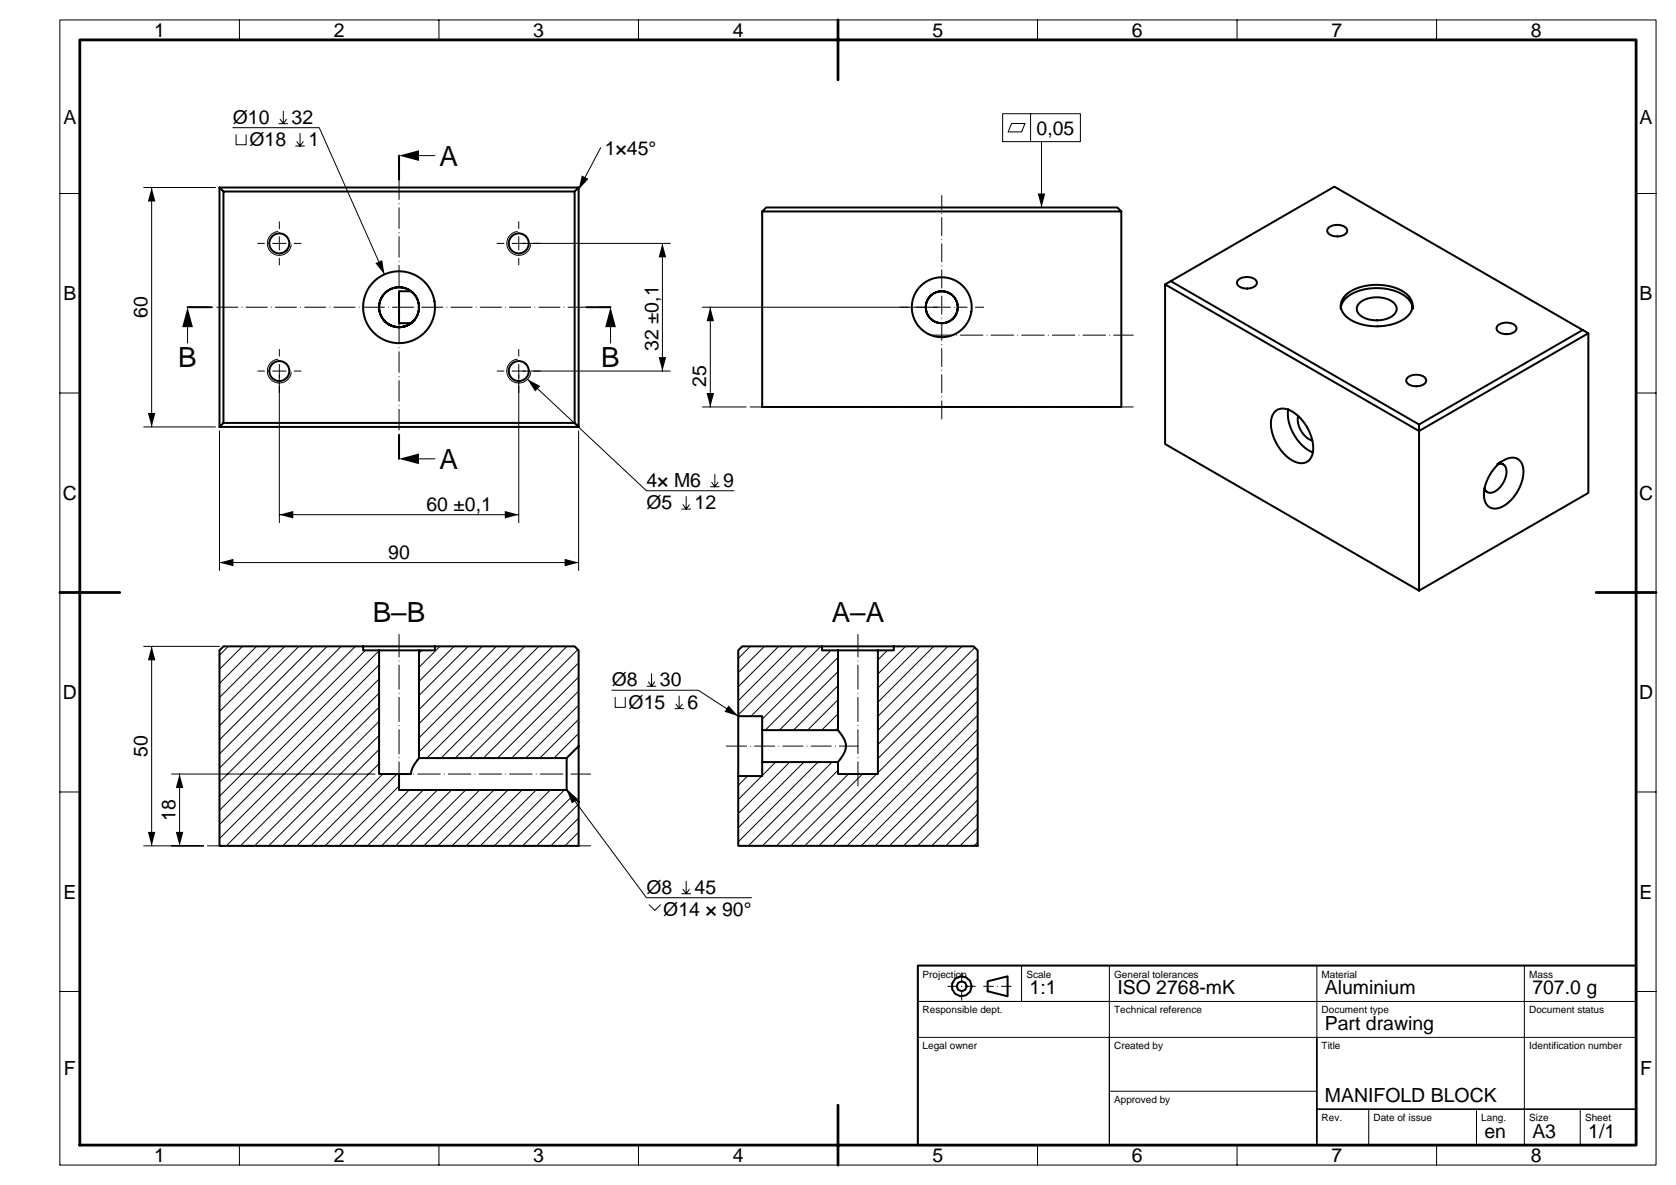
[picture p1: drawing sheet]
<svg xmlns="http://www.w3.org/2000/svg" width="420mm" height="297mm" viewBox="0 0 420 297" stroke-linecap="round" stroke-linejoin="round" font-family="sans-serif">
<g fill="#000">
<path d="M100 39l5-1.3v2.6zM38 47l.9 3.5h-1.8zM145.8 44l1.7 .8-2.5 2.7zM260.1 48.5h1.8l-.9 3.5zM47 77l1.3 5h-2.6zM94.1 66l1.7-.8 .5 3.6zM153 77l1.3 5h-2.6zM166 61l.9 3.5h-1.8zM178 77l.9 3.5h-1.8zM132.2 95.1l3.2 1.7-1.3 1.3zM165.1 89.5h1.8l-.9 3.5zM37.1 103.5h1.8l-.9 3.5z"/>
<path d="M100 115l5-1.3v2.6zM177.1 98.5h1.8l-.9 3.5zM70 129l3.5-.9v1.8zM126.5 128.1l3.5 .9-3.5 .9zM55 141l3.5-.9v1.8zM141.5 140.1l3.5 .9-3.5 .9zM38 162l.9 3.5h-1.8zM182.6 176.8l2.4 2.7-3.4-1.1zM45 194l.9 3.5h-1.8zM142 198l2.8 2.3-1.5 1.1zM37.1 208.5h1.8l-.9 3.5zM44.1 208.5h1.8l-.9 3.5z"/>
</g>
<g fill="none" stroke="#000" stroke-width=".25">
<path d="M15 5h400v287h-400zM60 5v5M110 5v5M160 5v5M210 5v5M260 5v5M310 5v5M360 5v5M58.3 32h21.7l16.3 36.8M59.2 33.8v2.5h2.5v-2.5M69.9 31h2.2M71 27.9v3.1l-.8-1.1"/>
<path d="M71.8 29.9l-.8 1.1M74.1 36.6h2.2M75.2 33.5v3.1l-.8-1.1M76 35.5l-.8 1.1M104 39h5M150.5 37l-5.5 10.5M251.3 28.5h19.4v7h-19.4zM253.5 31h3.4l-.9 2h-3.3zM258.3 28.5v7M261 35.5v16.5M15 48.5h5M36 47h18"/>
<path d="M38 47v60M69.6 58a3 3 0 0 0-2.6 3.1 3 3 0 0 0 2.9 2.9 3 3 0 0 0 3.1-2.6M129.6 58a3 3 0 0 0-2.6 3.1 3 3 0 0 0 2.9 2.9 3 3 0 0 0 3.1-2.6M410 48.5h5M131 61h37M166 61v32M176 77h59M178 77v25M15 98.5h5M47 81v5M69.6 90a3 3 0 0 0-2.6 3.1 3 3 0 0 0 2.9 2.9 3 3 0 0 0 3.1-2.6M70 94v37"/>
<path d="M129.6 90a3 3 0 0 0-2.6 3.1 3 3 0 0 0 2.9 2.9 3 3 0 0 0 3.1-2.6M130 94v37M131 93h37M132.2 95.1l29.8 27.9h21.9M153 81v5M410 98.5h5M36 107h18M55 108v35M104 115h5M145 108v35M176 102h11M179.1 118.9v3.1l.8-1.1"/>
<path d="M70 129h60M170.9 127.6h2.2M171.2 126.5l.8 1.1M172 124.5v3.1l.7-1.1M178 122h2.2M178.4 120.9l.7 1.1M15 148.5h5M55 141h90M410 148.5h5M36 162h19M38 162v50M57.2 162l-2.2 2.2"/>
<path d="M60.8 162l-5.8 5.8M64.3 162l-9.3 9.3M67.8 162l-12.8 12.8M71.4 162l-16.4 16.4M74.9 162l-19.9 19.9M78.4 162l-23.4 23.4M82 162l-27 27M85.5 162l-30.5 30.5M89 162l-34 34M91.6 163l-36.6 36.6M95 177.3l-34.7 34.7M95 173.7l-38.3 38.3"/>
<path d="M95 170.2l-40 40M95 166.6l-40 40M95 163.1l-40 40M105.7 163l-.7 .7M110.3 162l-5.3 5.3M113.8 162l-8.8 8.8M117.3 162l-12.3 12.3M120.9 162l-15.9 15.9M124.4 162l-19.4 19.4M127.9 162l-22.9 22.9M131.5 162l-26.5 26.5M135 162l-28 28"/>
<path d="M138.5 162l-28 28M142.1 162l-28 28M144.8 162.8l-27.2 27.2M145 176.7l-13.3 13.3M145 173.2l-16.8 16.8M145 169.7l-20.3 20.3M145 166.1l-23.9 23.9M153.3 173h21.7l10 6.5M154.2 174.8v2.5h2.5v-2.5M162.2 172h2.2M162.5 170.9l.8 1.1M163.3 168.9v3.1l.8-1.1"/>
<path d="M169.1 177.6h2.2M169.4 176.5l.8 1.1M170.2 174.5v3.1l.8-1.1M188 162l-3 3M191.6 162l-6.6 6.6M195.1 162l-10.1 10.1M198.6 162l-13.6 13.6M202.2 162l-17.2 17.2M205.7 162l-17.5 17.5M208.2 163l-17.2 17.2M210 178.9l-4.1 4.1M210 175.4l-7.6 7.6"/>
<path d="M210 171.9l-11.1 11.1M210 168.3l-14.7 14.7M210 164.8l-18.2 18.2M222.4 163l-2.4 2.4M226.9 162l-6.9 6.9M230.5 162l-10.5 10.5M234 162l-14 14M237.5 162l-17.5 17.5M241.1 162l-21.1 21.1M244.3 162.3l-24.3 24.3M245 179.3l-32.7 32.7M245 175.7l-36.3 36.3"/>
<path d="M245 172.2l-39.8 39.8M245 168.7l-25 25M245 165.1l-25 25M15 198.5h5M43 194h51M45 194v18M95 191.4l-20.6 20.6M95 187.9l-24.1 24.1M95 184.3l-27.7 27.7M95 180.8l-31.2 31.2M95.9 194l-18 18M99.5 194l-18 18"/>
<path d="M100 197l-15 15M102.5 198l-14 14M106.1 198l-14 14M109.6 198l-14 14M113.1 198l-14 14M116.7 198l-14 14M120.2 198l-14 14M123.7 198l-14 14M127.3 198l-14 14M130.8 198l-14 14M134.4 198l-14 14M137.9 198l-14 14"/>
<path d="M141.4 198l-14 14M142 198l20 27h26.3M143.5 199.5l-12.5 12.5M145 183.8l-6.2 6.2M145 180.3l-9.7 9.7M187.4 194.5l-2.4 2.4M190.9 194.5l-5.9 5.9M194.4 191l-3.4 3.4M197.9 191l-12.9 12.9M201.5 191l-16.5 16.5M205 191l-20 20M208.5 191l-21 21"/>
<path d="M210 193.1l-18.9 18.9M210 182.5l-.5 .5M212.6 194l-18 18M216.1 194l-18 18M219.7 194l-18 18M245 197l-15 15M245 193.4l-18.6 18.6M245 189.9l-22.1 22.1M245 186.4l-25.6 25.6M245 182.8l-29.2 29.2M410 198.5h5M36 212h15h-8"/>
<path d="M145 208.6l-3.4 3.4M145 205l-7 7M145 201.5l-10.5 10.5M245 211.1l-.9 .9M245 207.6l-4.4 4.4M245 204l-8 8M245 200.5l-11.5 11.5M162.7 226.8l1.4 1.4 1.4-1.4M170.9 224h2.2M171.2 222.9l.8 1.1M172 220.9v3.1l.7-1.1M15 248.5h5"/>
<path d="M256 242v9M278 242v9M330 242v45v-27M382 242v45M410 251v-9h-180v45h180v-36h-180h48v36v-27h132M410 248.5h5M230 260h48M278 273.5h52M330 278h80zM343 278v9M370 278v9M396 278v9"/>
<path d="M60 287v5M110 287v5M160 287v5M210 287v5M260 287v5M310 287v5M360 287v5"/>
</g>
<path d="M237.5 247.2h7M241 250.7v-7M246.5 247.2h7" fill="none" stroke="#000" stroke-width=".25" stroke-dasharray="2.4 1 0 1"/>
<path d="M47 77h106" fill="none" stroke="#000" stroke-width=".25" stroke-dasharray="5.3 1 0 1"/>
<path d="M100 115v-76" fill="none" stroke="#000" stroke-width=".25" stroke-dasharray="5.2 1 0 1"/>
<g fill="none" stroke="#000" stroke-width=".25" stroke-dasharray="1.7 1 0 1">
<path d="M70 61h-5.5M70 61v-5.5M70 61v5.5M70 61h5.5M130 61h-5.5M130 61v-5.5M130 61v5.5M130 61h5.5M70 93h-5.5M70 93v-5.5M70 93v5.5M70 93h5.5"/>
<path d="M130 93h-5.5M130 93v-5.5M130 93v5.5M130 93h5.5"/>
</g>
<path d="M233 84h51M188 102h96M97 194h51M52 212h96" fill="none" stroke="#000" stroke-width=".25" stroke-dasharray="5.6 1 0 1"/>
<path d="M100 197v-38M215 197v-38" fill="none" stroke="#000" stroke-width=".25" stroke-dasharray="6.1 1 0 1"/>
<path d="M182 187h33" fill="none" stroke="#000" stroke-width=".25" stroke-dasharray="5.1 1 0 1"/>
<path d="M236 77h-10.5M236 77h10.5" fill="none" stroke="#000" stroke-width=".25" stroke-dasharray="2.2 1 0 1"/>
<path d="M236 105v-56" fill="none" stroke="#000" stroke-width=".25" stroke-dasharray="4.5 1 0 1"/>
<path d="M100 39v6M47 77h6M153 77h-6M100 115v-6" fill="none" stroke="#000" stroke-width=".5" stroke-dasharray="11.5 2 0 2"/>
<g fill="none" stroke="#000" stroke-width=".5">
<path d="M55 47l1 1h88l1-1M56 48v58M144 48v58M191 53l1-1h88l1 1v49h-90zM191 53h90M332.9 57.1l1.3-.6 1.7-.1 1.3 .6 .3 .5 .1 .4-.4 .7-.8 .4-1 .2h-1.1l-.9-.3-.6-.6-.2-.6zM95 76.8h.1M95 77.2h.1M95 77.3l.3 1.3 .6 1.2 .9 1 1.1 .7 1.3 .4 1.3 .1 1.3-.3 1.2-.7M103.1 73h-3.1v8h3l.9-.8 .6-1.1 .4-1.2 .1-1.2-.3-1.3-.5-1.1-.8-1-1-.7-1.2-.5-1.3-.1-1.2 .2-1.1 .4-1 .8-.8 .9-.5 1.1-.3 1.3M292 71.3l63.6 36.7v40l42.4-24.5v-40l-63.6-36.7-42.4 24.5v40l63.6 36.7M293.4 70.5l62.2 35.9v1.6l42.4-24.5"/>
<path d="M310.3 70.2l1.3-.7h1.6l1.3 .6 .4 .4 .1 .5-.4 .6-.8 .5-1 .2-1.1-.1-1-.3-.6-.5-.1-.6zM336 76.6v.8M337.2 74a13.1 13.1 0 0 1 13-1.7 4.9 4.9 0 0 1 3.8 4.8 6.8 6.8 0 0 1-5.9 4.4 12.4 12.4 0 0 1-11.1-2.5 3.4 3.4 0 0 1 .2-5zM340.7 76l1.7-1.1 2.4-.4 2.5 .3 1.8 1a2.13 2.13 0 0 1 .8 2.1 2.13 2.13 0 0 1-1.5 1.6l-1.8 .6-2.2 .2-1.9-.4-1.6-.8a1.94 1.94 0 0 1-.2-3.1zM354 77.3a5.7 5.7 0 0 0-4.6-4.4 13 13 0 0 0-12.2 1.9l-.9 1.2-.3 1.4M354 76.6v.8M96 80l.8 .8 1 .7 1 .4 1.2 .1 1.2-.1 1-.4 1-.7 .8-.8M352.7 94.7l1.3-.7h1.7l1.3 .6 .3 .4 .1 .5-.4 .6-.8 .5-1 .2-1.1-.1-.9-.3-.6-.5-.2-.6zM375.4 81.6l1.2-.6 1.6-.1 1.4 .6 .4 .5v.4l-.3 .6-.8 .5-1 .2h-1.1l-1-.4-.6-.5-.2-.6zM396.6 82.7l-41 23.7M55 107h90v-60h-90v60l1-1h88l1 1M319.5 103.2a4 4 0 0 1 5.3 .6l.2 .2a10.7 10.7 0 0 1 3.8 10.1 3.1 3.1 0 0 1-4.9 1.3l-1.4-.9a10.7 10.7 0 0 1-3.8-10z"/>
<path d="M322.8 102.6l-.1 1.3 .2 1.6a11.2 11.2 0 0 0 6.1 7.9M325.3 104.3v1.7l.7 1.9 1.4 1.7 1.5 .8M375.2 116.3l1.6-.9a2.92 2.92 0 0 1 4.7 1.2l.2 2.4-.7 2.6-1.5 2.7-2 2a3.5 3.5 0 0 1-4.9 .2 4.6 4.6 0 0 1-.7-3.2M375.4 116.3l.7-.1 .6 .2 .7 1v1.7l-.7 1.9-1.2 1.5-1.5 .9h-1.3l-.7-1M375.7 116.2l-1.3 1.3-1.1 1.5-.8 1.7-.5 1.8M375.9 115.9l.8 .5M371.9 123.3v.6M371.9 122.9l.8 .4M56 162h88l1 1v49h-90v-49zM91 162v1h18v-1M95 163v31h8l.4-1.7 1.6-2.3h37l3-3M105 163v27"/>
<path d="M185 163l1-1h58l1 1v49h-60zM185 179.5h6v15h-6M206 162v1h18v-1M210 163v20l1.6 2.3 .4 1.7-.4 1.7-1.6 2.3v3h10v-31M100 194v4h42l3 3M142 190v8M191 191h19M191 183h19M230 242h180v45h-180zM247.5 245.9l5-1.2v5l-5-1.2z"/>
<circle cx="70" cy="61" r="2.5"/>
<circle cx="100" cy="77" r="5"/>
<circle cx="100" cy="77" r="9"/>
<circle cx="130" cy="61" r="2.5"/>
<circle cx="236" cy="77" r="4"/>
<circle cx="236" cy="77" r="7.5"/>
<circle cx="70" cy="93" r="2.5"/>
<circle cx="130" cy="93" r="2.5"/>
<circle cx="241" cy="247.2" r="2.5"/>
<circle cx="241" cy="247.2" r="1.25"/>
</g>
<path d="M20 10h390v277h-390zM210 5v15M15 148.5h15M400 148.5h15M210 277v15" fill="none" stroke="#000" stroke-width=".7"/>
<g font-size="7">
<text x="110.2" y="41.5">A</text>
<text x="44.7" y="92">B</text>
<text x="150.7" y="92">B</text>
<text x="110.2" y="117.5">A</text>
<text x="93.4" y="156">B–B</text>
<text x="208.4" y="156">A–A</text>
</g>
<g font-size="4.9">
<text x="38.6" y="9.3">1</text>
<text x="83.6" y="9.3">2</text>
<text x="133.6" y="9.3">3</text>
<text x="183.6" y="9.3">4</text>
<text x="233.6" y="9.3">5</text>
<text x="283.6" y="9.3">6</text>
<text x="333.6" y="9.3">7</text>
<text x="383.6" y="9.3">8</text>
<text x="15.9" y="31">A</text>
<text x="58.3" y="31">Ø10</text>
<text x="73.1" y="31">32</text>
<text x="259.8" y="33.8">0,05</text>
<text x="410.9" y="31">A</text>
<text x="62.5" y="36.6">Ø18</text>
<text x="77.3" y="36.6">1</text>
<text x="151.5" y="38.8">1×45°</text>
<text x="15.9" y="75.2">B</text>
<text x="410.9" y="75.2">B</text>
<text x="37" y="79.7" transform="rotate(-90 37 79.7)">60</text>
<text x="165" y="88" transform="rotate(-90 165 88)">32 ±0,1</text>
<text x="177" y="97" transform="rotate(-90 177 97)">25</text>
<text x="15.7" y="125.3">C</text>
<text x="162" y="122">4× M6</text>
<text x="181.2" y="122">9</text>
<text x="410.7" y="125.3">C</text>
<text x="106.9" y="128">60 ±0,1</text>
<text x="162" y="127.6">Ø5</text>
<text x="174.1" y="127.6">12</text>
<text x="97.3" y="140">90</text>
<text x="153.3" y="172">Ø8</text>
<text x="165.4" y="172">30</text>
<text x="15.7" y="175.3">D</text>
<text x="157.5" y="177.6">Ø15</text>
<text x="172.3" y="177.6">6</text>
<text x="410.7" y="175.3">D</text>
<text x="37" y="189.7" transform="rotate(-90 37 189.7)">50</text>
<text x="44" y="205.7" transform="rotate(-90 44 205.7)">18</text>
<text x="15.9" y="225.3">E</text>
<text x="162" y="224">Ø8</text>
<text x="174.1" y="224">45</text>
<text x="410.9" y="225.3">E</text>
<text x="166.2" y="229.6">Ø14 × 90°</text>
<text x="258" y="249.2">1:1</text>
<text x="280" y="249.2">ISO 2768-mK</text>
<text x="332" y="249.2">Aluminium</text>
<text x="384" y="249.2">707.0 g</text>
<text x="332" y="258.2">Part drawing</text>
<text x="16" y="269.5">F</text>
<text x="411" y="269.5">F</text>
<text x="332" y="276.2">MANIFOLD BLOCK</text>
<text x="372" y="285.2">en</text>
<text x="384" y="285.2">A3</text>
<text x="398" y="285.2">1/1</text>
<text x="38.6" y="291.3">1</text>
<text x="83.6" y="291.3">2</text>
<text x="133.6" y="291.3">3</text>
<text x="183.6" y="291.3">4</text>
<text x="233.6" y="291.3">5</text>
<text x="283.6" y="291.3">6</text>
<text x="333.6" y="291.3">7</text>
<text x="383.6" y="291.3">8</text>
</g>
<g font-size="2.5">
<text x="231.2" y="245">Projection</text>
<text x="257.2" y="245">Scale</text>
<text x="279.2" y="245">General tolerances</text>
<text x="331.2" y="245">Material</text>
<text x="383.2" y="245">Mass</text>
<text x="231.2" y="254">Responsible dept.</text>
<text x="279.2" y="254">Technical reference</text>
<text x="331.2" y="254">Document type</text>
<text x="383.2" y="254">Document status</text>
<text x="231.2" y="263">Legal owner</text>
<text x="279.2" y="263">Created by</text>
<text x="331.2" y="263">Title</text>
<text x="383.2" y="263">Identification number</text>
<text x="279.2" y="276.5">Approved by</text>
<text x="331.2" y="281">Rev.</text>
<text x="344.2" y="281">Date of issue</text>
<text x="371.2" y="281">Lang.</text>
<text x="383.2" y="281">Size</text>
<text x="397.2" y="281">Sheet</text>
</g>
</svg>
